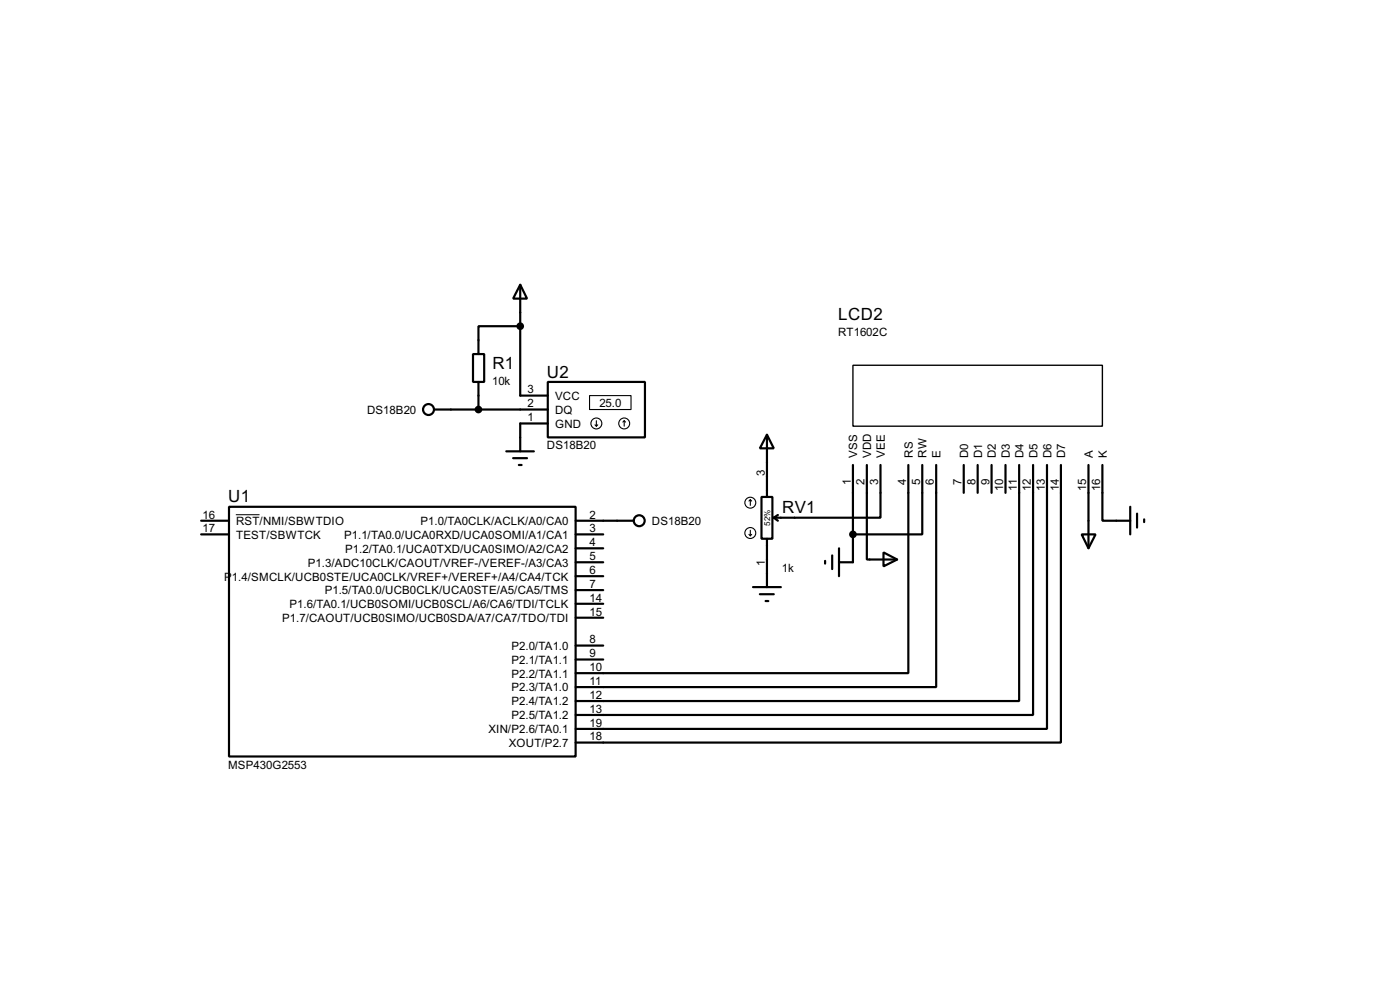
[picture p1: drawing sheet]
<svg xmlns="http://www.w3.org/2000/svg" width="256mm" height="180mm" viewBox="0 0 256 180" stroke-linecap="round" stroke-linejoin="round" font-family="sans-serif">
<g fill="none" stroke="#000" stroke-width=".4">
<path d="M95.3 52.1l1.3 2.6h-2.6zM95.3 59.7h-7.6v5.1M95.3 52.1v20.3h5.1M79.6 75h20.8M86.7 64.8h2v5.1h-2zM87.7 69.9v5.1M100.4 69.9h17.8v10.2h-17.8zM100.4 77.5h-5.1v5.1M140.5 79.6l1.3 2.5h-2.6zM140.5 79.6v11.4M36.9 95.3h5.1M36.9 97.8h5.1"/>
<path d="M42 92.8h63.5v45.7h-63.5zM92.8 82.6h5M94 83.9h2.6M95.1 85.1h.5M105.5 95.3h10.6M105.5 97.8h5M139.5 91h2v7.6h-2zM140.5 98.6v8.9M141.8 94.8l.7 .5M142.5 94.3l-.7 .5M156.3 85.1v17.8h-2.6M158.8 85.1v17.3h5.6"/>
<path d="M161.3 85.1v9.7h-19.5M166.4 85.1v38.1h-60.9M169 85.1v12.7h-12.7M171.5 85.1v40.7h-66M176.6 85.1v5.1M179.1 85.1v5.1M181.7 85.1v5.1M184.2 85.1v5.1M186.7 85.1v43.2h-81.2M189.3 85.1v45.8h-83.8M191.8 85.1v48.3h-86.3M194.4 85.1v50.8h-88.9"/>
<path d="M198.2 97.8h2.5l-1.3 2.6zM199.4 85.1v15.3M202 85.1v10.2h5.1M207.1 92.8v5M208.3 94v2.6M209.6 95.1v.5M105.5 102.9h5M105.5 113.1h5M105.5 110.5h5M105.5 100.4h5M105.5 105.5h5M105.5 118.2h5"/>
<path d="M105.5 108h5M138 107.5h5.1M139.2 108.8h2.6M140.3 110h.5M151.2 102.7v.5M152.5 101.7v2.5M153.7 100.4v5.1M161.9 101.1l2.5 1.3-2.5 1.3zM105.5 120.7h5"/>
<circle cx="78.5" cy="75" r="1"/>
<circle cx="117.1" cy="95.3" r="1"/>
</g>
<g fill="none" stroke="#000" stroke-width=".2">
<path d="M108 72.4h7.6v2.6h-7.6zM109 77.8l.3 .2M109.3 77v1M109.5 77.8l-.2 .2M114.4 77l-.3 .3M114.4 77l.2 .3M114.4 77v1M137.2 97.8l.3 .3M137.5 91.5l-.3 .2M137.5 91.5l.2 .2M137.5 91.5v1M137.5 97.1v1"/>
<path d="M137.7 97.8l-.2 .3"/>
<circle cx="109.2" cy="77.5" r="1"/>
<circle cx="114.3" cy="77.5" r="1"/>
<circle cx="137.4" cy="97.6" r="1"/>
<circle cx="137.4" cy="92" r="1"/>
</g>
<path d="M156.3 66.9h45.7v11.1h-45.7z" fill="none" stroke="#000" stroke-width=".25"/>
<g fill="#000" stroke="#000" stroke-width=".4">
<circle cx="95.3" cy="59.7" r=".5"/>
<circle cx="87.6" cy="75" r=".5"/>
<circle cx="156.2" cy="97.8" r=".5"/>
</g>
<path d="M43.2 94.2h4.4" fill="none" stroke="#000" stroke-width=".18"/>
<g font-size="3.5">
<text x="153.6" y="58.6">LCD2</text>
<text x="90.2" y="67.5">R1</text>
<text x="100.2" y="69.1">U2</text>
<text x="41.8" y="92">U1</text>
<text x="143.3" y="94">RV1</text>
</g>
<g font-size="2.4">
<text x="153.5" y="61.5">RT1602C</text>
<text x="90.2" y="70.4">10k</text>
<text x="96.7" y="72">3</text>
<text x="67.2" y="75.8">DS18B20</text>
<text x="96.7" y="74.6">2</text>
<text x="96.7" y="77.1">1</text>
<text x="101.7" y="75.8">DQ</text>
<text x="101.7" y="73.2">VCC</text>
<text x="109.8" y="74.5">25.0</text>
<text x="100.2" y="82.2">DS18B20</text>
<text x="101.7" y="78.3">GND</text>
<text x="157.1" y="83.8" transform="rotate(-90 157.1 83.8)">VSS</text>
<text x="159.6" y="83.8" transform="rotate(-90 159.6 83.8)">VDD</text>
<text x="162.1" y="83.8" transform="rotate(-90 162.1 83.8)">VEE</text>
<text x="167.2" y="83.8" transform="rotate(-90 167.2 83.8)">RS</text>
<text x="169.8" y="83.8" transform="rotate(-90 169.8 83.8)">RW</text>
<text x="172.3" y="83.8" transform="rotate(-90 172.3 83.8)">E</text>
<text x="177.4" y="83.8" transform="rotate(-90 177.4 83.8)">D0</text>
<text x="179.9" y="83.8" transform="rotate(-90 179.9 83.8)">D1</text>
<text x="182.5" y="83.8" transform="rotate(-90 182.5 83.8)">D2</text>
<text x="185" y="83.8" transform="rotate(-90 185 83.8)">D3</text>
<text x="187.5" y="83.8" transform="rotate(-90 187.5 83.8)">D4</text>
<text x="190.1" y="83.8" transform="rotate(-90 190.1 83.8)">D5</text>
<text x="192.6" y="83.8" transform="rotate(-90 192.6 83.8)">D6</text>
<text x="195.2" y="83.8" transform="rotate(-90 195.2 83.8)">D7</text>
<text x="200.2" y="83.8" transform="rotate(-90 200.2 83.8)">A</text>
<text x="202.8" y="83.8" transform="rotate(-90 202.8 83.8)">K</text>
<text x="140.1" y="87.2" transform="rotate(-90 140.1 87.2)">3</text>
<text x="155.9" y="88.8" transform="rotate(-90 155.9 88.8)">1</text>
<text x="158.4" y="88.8" transform="rotate(-90 158.4 88.8)">2</text>
<text x="160.9" y="88.8" transform="rotate(-90 160.9 88.8)">3</text>
<text x="166" y="88.8" transform="rotate(-90 166 88.8)">4</text>
<text x="168.6" y="88.8" transform="rotate(-90 168.6 88.8)">5</text>
<text x="171.1" y="88.8" transform="rotate(-90 171.1 88.8)">6</text>
<text x="176.2" y="88.8" transform="rotate(-90 176.2 88.8)">7</text>
<text x="178.7" y="88.8" transform="rotate(-90 178.7 88.8)">8</text>
<text x="181.3" y="88.8" transform="rotate(-90 181.3 88.8)">9</text>
<text x="183.8" y="90" transform="rotate(-90 183.8 90)">10</text>
<text x="186.3" y="89.8" transform="rotate(-90 186.3 89.8)">11</text>
<text x="188.9" y="90" transform="rotate(-90 188.9 90)">12</text>
<text x="191.4" y="90" transform="rotate(-90 191.4 90)">13</text>
<text x="194" y="90" transform="rotate(-90 194 90)">14</text>
<text x="199" y="90" transform="rotate(-90 199 90)">15</text>
<text x="201.6" y="90" transform="rotate(-90 201.6 90)">16</text>
<text x="37.1" y="94.9">16</text>
<text x="108" y="94.9">2</text>
<text x="37.1" y="97.4">17</text>
<text x="43.2" y="98.6">TEST/SBWTCK</text>
<text x="43.2" y="96.1">RST/NMI/SBWTDIO</text>
<text x="63" y="98.6">P1.1/TA0.0/UCA0RXD/UCA0SOMI/A1/CA1</text>
<text x="63.2" y="101.2">P1.2/TA0.1/UCA0TXD/UCA0SIMO/A2/CA2</text>
<text x="77" y="96.1">P1.0/TA0CLK/ACLK/A0/CA0</text>
<text x="108" y="100">4</text>
<text x="108" y="97.4">3</text>
<text x="119.4" y="96.1">DS18B20</text>
<text x="41.1" y="106.3">P</text>
<text x="42.5" y="106.3">1.4/SMCLK/UCB0STE/UCA0CLK/VREF+/VEREF+/A4/CA4/TCK</text>
<text x="56.4" y="103.7">P1.3/ADC10CLK/CAOUT/VREF-/VEREF-/A3/CA3</text>
<text x="108" y="102.5">5</text>
<text x="108" y="105.1">6</text>
<text x="108" y="107.6">7</text>
<text x="140.1" y="103.5" transform="rotate(-90 140.1 103.5)">1</text>
<text x="143.3" y="104.6">1k</text>
<text x="51.7" y="113.9">P1.7/CAOUT/UCB0SIMO/UCB0SDA/A7/CA7/TDO/TDI</text>
<text x="53" y="111.3">P1.6/TA0.1/UCB0SOMI/UCB0SCL/A6/CA6/TDI/TCLK</text>
<text x="59.5" y="108.8">P1.5/TA0.0/UCB0CLK/UCA0STE/A5/CA5/TMS</text>
<text x="108" y="112.7">15</text>
<text x="108" y="110.1">14</text>
<text x="93.7" y="119">P2.0/TA1.0</text>
<text x="108" y="117.8">8</text>
<text x="93.7" y="121.5">P2.1/TA1.1</text>
<text x="93.7" y="124">P2.2/TA1.1</text>
<text x="108" y="120.3">9</text>
<text x="108" y="122.8">10</text>
<text x="108" y="125.4">11</text>
<text x="93.7" y="131.7">P2.5/TA1.2</text>
<text x="93.7" y="129.1">P2.4/TA1.2</text>
<text x="93.7" y="126.6">P2.3/TA1.0</text>
<text x="108" y="130.5">13</text>
<text x="108" y="127.9">12</text>
<text x="89.5" y="134.2">XIN/P2.6/TA0.1</text>
<text x="93.2" y="136.7">XOUT/P2.7</text>
<text x="108" y="135.5">18</text>
<text x="108" y="133">19</text>
<text x="41.8" y="140.7">MSP430G2553</text>
</g>
<text font-size="1.7" x="141.1" y="96.2" transform="rotate(-90 141.1 96.2)">52%</text>
</svg>
